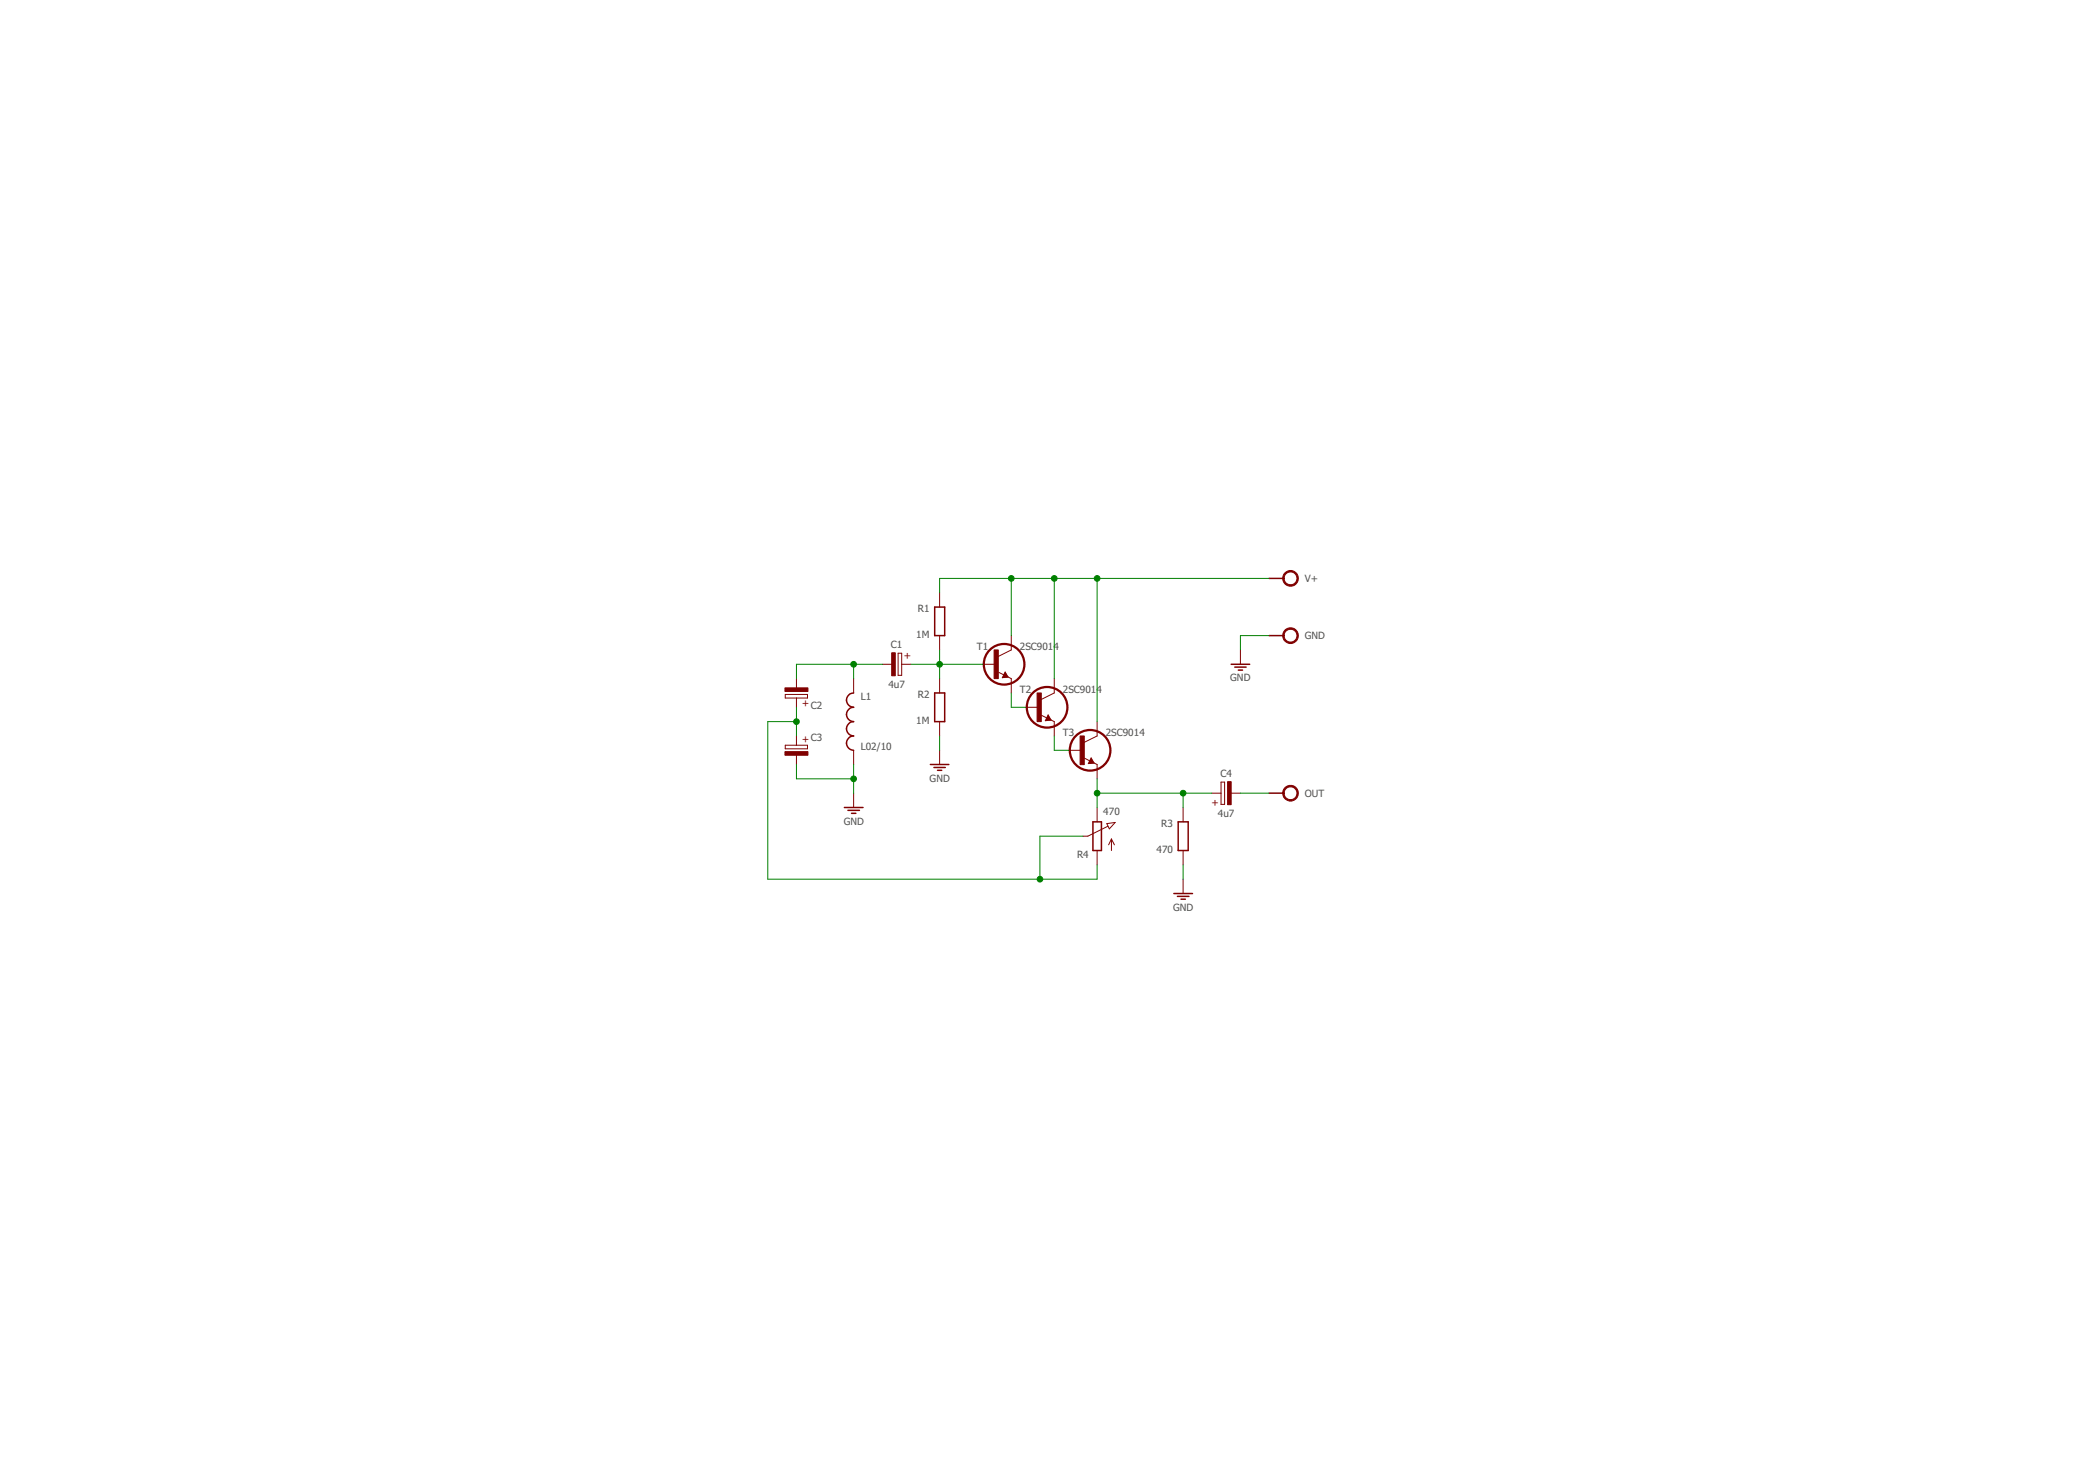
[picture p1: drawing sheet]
<svg xmlns="http://www.w3.org/2000/svg" width="297mm" height="210mm" viewBox="0 0 297 210" stroke-linecap="round" stroke-linejoin="round" font-family="sans-serif">
<g fill="none" stroke="#800000" stroke-width=".14">
<path d="M111.3 98.4h3.2v.5h-3.2zM112.9 96.2v1.4M112.9 98.9v1.3M121 96.2v2M125.1 94.1h1.4M127.3 92.6h.5v3.1h-.5zM127.8 94.1h1.4M133.2 84v2M133.2 90.1v2M133.2 96.2v2M139.3 94.1h2.1M141.6 95.3l1.8 .9v2"/>
<path d="M142.5 95.2l.4 .7-.8 .2zM143.4 90.1v2l-2 1M149.5 96.2v2l-2 1M175.9 92.1v2M111.3 105.6h3.2v.5h-3.2zM112.9 104.3v1.3M112.9 106.9v1.5M121 106.3v2.1M121 112.4v2M133.2 102.3v2M133.2 106.3v2.1M145.4 100.2h2"/>
<path d="M147.7 101.4l1.3 .6M148.6 101.3l.4 .7-.8 .2zM149 102l.5 .3v2M151.5 106.3h2M153.8 107.5l1.3 .6M154.7 107.4l.4 .7-.8 .1zM155.1 108.1l.5 .3v2M155.6 102.3v2l-2 1M155.6 114.4v2.1M156.9 116.7l1.2-.1-.8 .9zM157.1 117.1l-2.9 1.4h-.7M157.6 118.9v1.6"/>
<path d="M157.6 118.9l.4 .8M157.6 118.9l-.4 .8M167.7 114.4v2.1M171.8 112.4h1.3M173.1 110.8h.5v3.2h-.5zM174.5 112.4h1.4M155.6 120.5v2.1M167.7 120.5v2.1M167.7 124.6v2"/>
</g>
<path d="M142.5 95.4l.3 .5h-.5M148.6 101.5l.3 .5h-.5M154.7 107.6l.3 .5h-.5" fill="none" stroke="#800000" stroke-width=".25"/>
<g fill="none" stroke="#800000" stroke-width=".21">
<path d="M121 98.2a1.02 1.02 0 0 0-1 1 1.02 1.02 0 0 0 1 1 1.02 1.02 0 0 0-1 1.1 1.02 1.02 0 0 0 1 1 1.02 1.02 0 0 0-1 1 1.02 1.02 0 0 0 1 1 1.02 1.02 0 0 0-1 1 1.02 1.02 0 0 0 1 1M132.5 86h1.4v4.1h-1.4zM132.5 98.2h1.4v4.1h-1.4zM142.5 95.4l-.2 .4h.3l-.1-.1M174.6 94.1h2.6M175.1 94.6h1.6M175.6 95h.6M179.9 90.1h2.1M179.9 82h2.1M119.7 114.4h2.7M120.2 114.9h1.7M120.7 115.3h.6"/>
<path d="M131.9 108.4h2.6M132.4 108.8h1.6M132.9 109.2h.6M148.6 101.5l-.2 .4h.3l-.1-.2M154.7 107.6l-.2 .4h.3l-.1-.2M155 116.5h1.2v4h-1.2zM167 116.5h1.5v4h-1.5zM179.9 112.4h2.1M166.4 126.6h2.7M166.9 127h1.7M167.4 127.4h.7"/>
</g>
<g fill="#800000" stroke="#800000" stroke-width=".14">
<path d="M140.9 92.1h.6v4.1h-.6z"/>
<path d="M147 98.2h.6v4.1h-.6z"/>
<path d="M153.1 104.3h.6v4.1h-.6z"/>
<path d="M126.4 92.5h.5v3.3h-.5z"/>
<path d="M111.3 97.5h3.3v.5h-3.3z"/>
<path d="M111.3 106.5h3.3v.5h-3.3z"/>
<path d="M174.1 110.8h.5v3.2h-.5z"/>
</g>
<g fill="none" stroke="#800000" stroke-width=".32">
<circle cx="142.4" cy="94.1" r="2.88"/>
<circle cx="148.5" cy="100.2" r="2.88"/>
<circle cx="154.6" cy="106.3" r="2.88"/>
</g>
<g fill="#800000" stroke="#800000" stroke-width=".14">
<path d="M182.2 81.1a1.11 1.11 0 0 1 1.8 .4 1.11 1.11 0 0 1-.8 1.6 1.11 1.11 0 0 1-1.3-1.1h.2a.92 .92 0 0 1 1.3-.8 .92 .92 0 0 1 .1 1.6 .92 .92 0 0 1-1.4-.6v-.2h-.2v-.3z" fill-rule="evenodd"/>
<path d="M182.2 89.2a1.11 1.11 0 0 1 1.8 .4 1.11 1.11 0 0 1-.8 1.6 1.11 1.11 0 0 1-1.3-1.1h.2a.92 .92 0 0 1 1.3-.8 .92 .92 0 0 1 .1 1.6 .92 .92 0 0 1-1.4-.6v-.2h-.2v-.3z" fill-rule="evenodd"/>
<path d="M182.2 111.6a1.11 1.11 0 0 1 1.8 .3 1.11 1.11 0 0 1-.8 1.6 1.11 1.11 0 0 1-1.3-1.1h.2a.92 .92 0 0 1 1.3-.7 .92 .92 0 0 1 .1 1.5 .92 .92 0 0 1-1.4-.5v-.3h-.2v-.3z" fill-rule="evenodd"/>
</g>
<g fill="none" stroke="#008000" stroke-width=".14">
<path d="M121 94.1v2.1M125.1 94.1h-12.2v2.1M129.2 94.1h10.1M133.2 92.1v4.1M143.4 82v8.1M143.4 98.2v2h2M149.5 82v14.2M155.6 82v20.3M179.9 82h-46.7v2M179.9 90.1h-4v2M112.9 102.3h-4v22.3h46.7v-2M112.9 100.2v4.1"/>
<path d="M112.9 108.4v2h8.1M121 108.4v4M133.2 104.3v2M149.5 104.3v2h2M153.5 118.5h-6.1v6.1M155.6 110.4v4M155.6 112.4h16.2M167.7 112.4v2M175.9 112.4h4M167.7 122.6v2"/>
</g>
<g fill="#008000" stroke="#008000" stroke-width=".14">
<circle cx="149.5" cy="82" r=".4"/>
<circle cx="143.4" cy="82" r=".4"/>
<circle cx="155.6" cy="82" r=".4"/>
<circle cx="167.7" cy="112.4" r=".4"/>
<circle cx="155.6" cy="112.4" r=".4"/>
<circle cx="121" cy="94.1" r=".4"/>
<circle cx="133.2" cy="94.1" r=".4"/>
<circle cx="121" cy="110.4" r=".4"/>
<circle cx="112.9" cy="102.3" r=".4"/>
<circle cx="147.4" cy="124.6" r=".4"/>
</g>
<g font-size="1.4" fill="#505050">
<text x="185" y="82.5">V+</text>
<text x="130.1" y="86.7">R1</text>
<text x="126.3" y="91.8">C1</text>
<text x="129.9" y="90.4">1M</text>
<text x="138.5" y="92.1">T1</text>
<text x="144.6" y="92.1">2SC9014</text>
<text x="185" y="90.6">GND</text>
<text x="114.9" y="100.5">C2</text>
<text x="122.1" y="99.2">L1</text>
<text x="126" y="97.5">4u7</text>
<text x="130.1" y="98.9">R2</text>
<text x="144.6" y="98.2">T2</text>
<text x="150.7" y="98.2">2SC9014</text>
<text x="174.4" y="96.6">GND</text>
<text x="114.9" y="105">C3</text>
<text x="122.1" y="106.3">L02/10</text>
<text x="129.9" y="102.6">1M</text>
<text x="150.7" y="104.3">T3</text>
<text x="156.8" y="104.3">2SC9014</text>
<text x="131.8" y="110.8">GND</text>
<text x="173" y="110.1">C4</text>
<text x="185" y="112.9">OUT</text>
<text x="119.6" y="116.9">GND</text>
<text x="156.4" y="115.5">470</text>
<text x="164.7" y="117.2">R3</text>
<text x="172.7" y="115.8">4u7</text>
<text x="152.7" y="121.6">R4</text>
<text x="164" y="120.8">470</text>
<text x="166.3" y="129.1">GND</text>
</g>
<g font-size="1.4" fill="#800000">
<text x="128.1" y="93.4">+</text>
<text x="114.7" y="100.3" transform="rotate(-90 114.7 100.3)">+</text>
<text x="114.7" y="105.3" transform="rotate(-90 114.7 105.3)">+</text>
<text x="171.8" y="114.2">+</text>
</g>
</svg>
